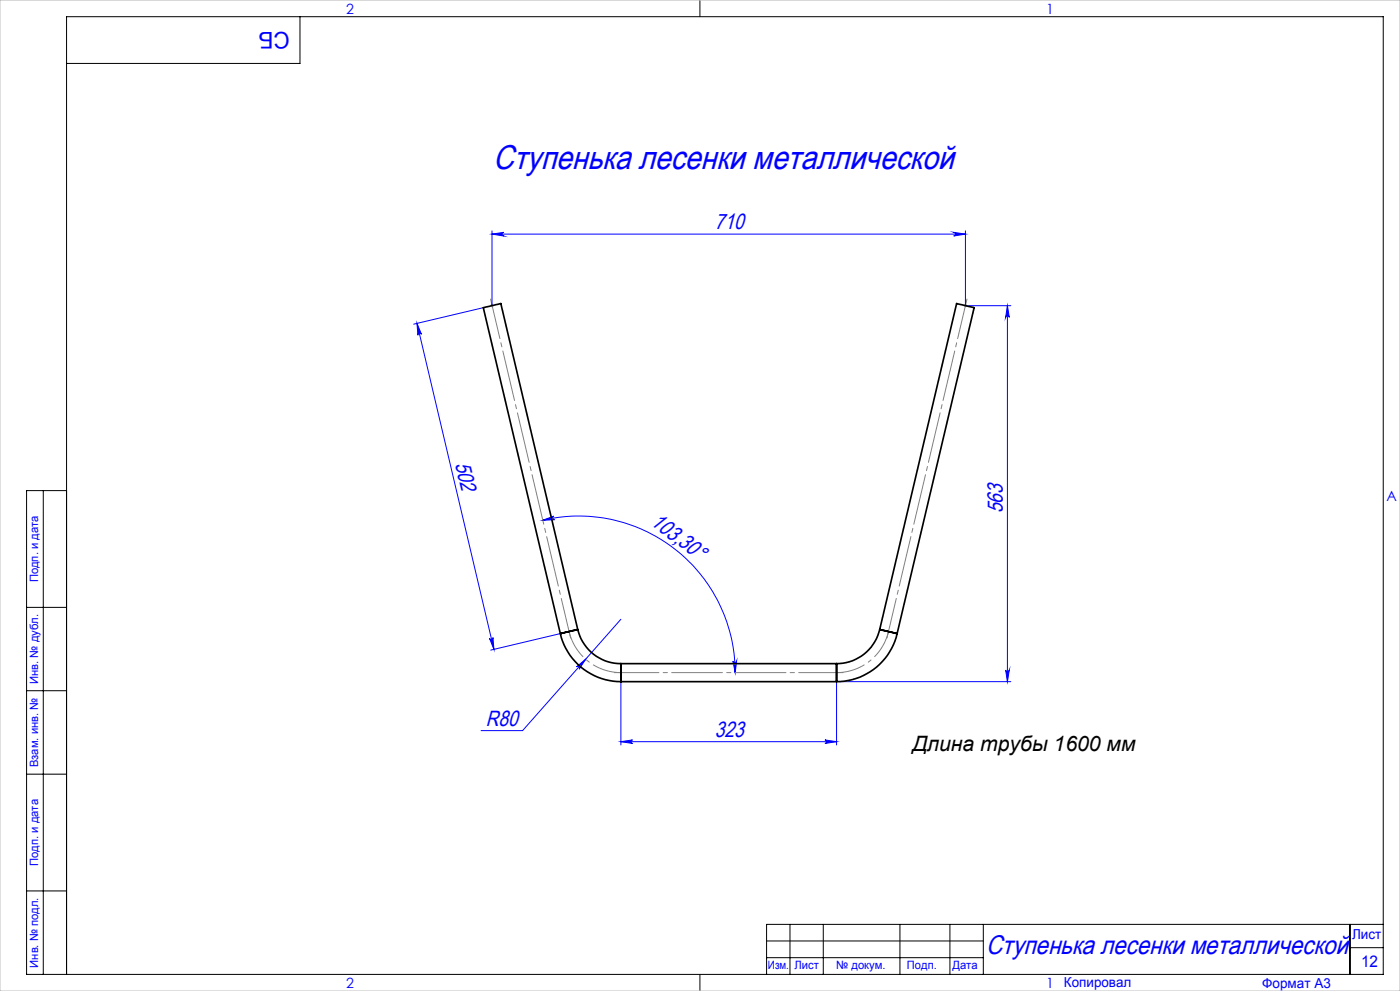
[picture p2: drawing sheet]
<svg xmlns="http://www.w3.org/2000/svg" width="420mm" height="297mm" viewBox="0 0 420 297" stroke-linecap="round" stroke-linejoin="round" font-family="sans-serif">
<path d="M170.7 189.3a16 16 0 0 0 15.6 12.3M251 201.6a16 16 0 0 0 15.5-12.3" fill="none" stroke="#808080" stroke-width=".3" stroke-dasharray="15.2 1.3 1.3 1.3" stroke-dashoffset="6.4" stroke-linecap="butt"/>
<path d="M0 0h420v297h-420zM147.1 91.6h1M147.2 91.2l.8 .8M147.6 91.1v1M148 91.2l-.8 .8M289.1 91.6h1M289.3 91.2l.7 .8M289.6 91.1v1M290 91.2l-.7 .8" fill="none" stroke="#c0c0c0" stroke-width=".3"/>
<g fill="none" stroke="#00f" stroke-width=".3">
<path d="M147.6 70.2l3.5-.6a.55 .55 0 0 0-.5 .6 .55 .55 0 0 0 .5 .5zM147.6 69.2v22.4M147.6 70.2h142M286.1 69.6l3.5 .6-3.5 .5a.55 .55 0 0 0 .5-.5 .55 .55 0 0 0-.5-.6zM289.6 69.2v22.4M125.1 96.9l1.3 3.3a.55 .55 0 0 0-.6-.4 .55 .55 0 0 0-.4 .7zM125.1 96.9l23.1 97.7M145 92.2l-20.9 5M289.6 91.6h13.6M302.2 91.6l.6 3.5a.55 .55 0 0 0-.6-.5 .55 .55 0 0 0-.5 .5zM302.2 91.6v112.7M162.8 155.9l3.4-1.2a.54 .54 0 0 0-.5 .6 .54 .54 0 0 0 .7 .4z"/>
<path d="M162.8 155.9a47 47 0 0 1 57.8 45.7M146.9 191.3a.53 .53 0 0 0 .6 .4 .53 .53 0 0 0 .4-.6l.3 3.5zM168.1 189.9l-20.9 4.9M173 199.8l2.7-2.2-2 3a.52 .52 0 0 0 0-.8 .52 .52 0 0 0-.7 0zM186.3 185.6l-29.5 33.4h-12.5M219.9 198.1a.55 .55 0 0 0 .5 .5 .55 .55 0 0 0 .6-.5l-.4 3.5zM186.3 204.3v19M301.7 200.8a.55 .55 0 0 0 .5 .5 .55 .55 0 0 0 .6-.5l-.6 3.5zM303.2 204.3h-52.2v19M186.3 222.3h64.7M186.3 222.3l3.5-.5a.53 .53 0 0 0-.5 .5 .53 .53 0 0 0 .5 .5zM247.5 221.8l3.5 .5-3.5 .5a.53 .53 0 0 0 .5-.5 .53 .53 0 0 0-.5-.5z"/>
</g>
<path d="M290.1 89.6l-24 101.6M171.2 191.2l-24-101.6" fill="none" stroke="#808080" stroke-width=".3" stroke-dasharray="15.2 1.3 1.3 1.3" stroke-dashoffset="3.1"/>
<path d="M253 201.6h-68.7" fill="none" stroke="#808080" stroke-width=".3" stroke-dasharray="15.2 1.3 1.3 1.3" stroke-dashoffset="1.9"/>
<g fill="none" stroke="#000" stroke-width=".3">
<path d="M90 5v14h-70M210 0v5M13 147v145M20 147h-12v145h407v-287h-395v287M8 182h12M8 207h12M8 232h12M8 267h12M237 277v15M247 277v15M270 277v15M285 277v15"/>
<path d="M295 277v15M405 277v15M415 277h-185v15M210 292v5M230 282h65M230 287h65M405 284h10"/>
</g>
<g fill="#00f">
<path d="M173 199.8l2.7-2.2-2 3a.52 .52 0 0 0 0-.8 .52 .52 0 0 0-.7 0z"/>
<path d="M147.6 70.2l3.5-.6a.55 .55 0 0 0-.5 .6 .55 .55 0 0 0 .5 .5zM286.1 69.6l3.5 .6-3.5 .5a.55 .55 0 0 0 .5-.5 .55 .55 0 0 0-.5-.6z"/>
<path d="M302.2 91.6l.6 3.5a.55 .55 0 0 0-.6-.5 .55 .55 0 0 0-.5 .5zM301.7 200.8a.55 .55 0 0 0 .5 .5 .55 .55 0 0 0 .6-.5l-.6 3.5z"/>
<path d="M219.9 198.1a.55 .55 0 0 0 .5 .5 .55 .55 0 0 0 .6-.5l-.4 3.5zM162.8 155.9l3.4-1.2a.54 .54 0 0 0-.5 .6 .54 .54 0 0 0 .7 .4z"/>
<path d="M125.1 96.9l1.3 3.3a.55 .55 0 0 0-.6-.4 .55 .55 0 0 0-.4 .7zM146.9 191.3a.53 .53 0 0 0 .6 .4 .53 .53 0 0 0 .4-.6l.3 3.5z"/>
<path d="M186.3 222.3l3.5-.5a.53 .53 0 0 0-.5 .5 .53 .53 0 0 0 .5 .5zM247.5 221.8l3.5 .5-3.5 .5a.53 .53 0 0 0 .5-.5 .53 .53 0 0 0-.5-.5z"/>
</g>
<path d="M168.1 189.9a18.6 18.6 0 0 0 18.2 14.4M173.3 188.7a13.3 13.3 0 0 0 13 10.2M173.3 188.7l-5.2 1.2M173.3 188.7l-23.1-97.7-1.5 .3-3.7 .9 23.1 97.7M186.3 198.9v5.4M186.3 198.9h64.7M251 198.9v5.4M263.9 188.7a13.3 13.3 0 0 1-12.9 10.2M263.9 188.7l5.2 1.2M263.9 188.7l23.1-97.7 1.6 .3 3.6 .9-23.1 97.7M269.1 189.9a18.6 18.6 0 0 1-18.1 14.4M186.3 204.3h64.7" fill="none" stroke="#000" stroke-width=".5"/>
<text font-size="10.2" fill="#00f" x="148" y="50.5">Ступенька лесенки металлической</text>
<text font-size="8" fill="#00f" x="295.9" y="285.9">Ступенька лесенки металлической</text>
<text font-size="6.9" fill="#00f" x="86.9" y="9.4" transform="rotate(-180 86.9 9.4)">СБ</text>
<g font-size="6.6" fill="#00f">
<text x="214.4" y="68.7">710</text>
<text x="136.5" y="138.9" transform="rotate(77 136.5 138.9)">502</text>
<text x="300.8" y="153.8" transform="rotate(-90 300.8 153.8)">563</text>
<text x="194.9" y="157.2" transform="rotate(36 194.9 157.2)">103,30°</text>
<text x="145.8" y="217.5">R80</text>
<text x="214.4" y="220.8">323</text>
</g>
<text font-size="6.3" x="273.7" y="225.1">Длина трубы 1600 мм</text>
<text font-size="4.8" fill="#00f" x="408.3" y="289.7">12</text>
<g font-size="4.2" fill="#00f">
<text x="103.8" y="4.2">2</text>
<text x="313.8" y="4.2">1</text>
<text x="415.9" y="150.2">A</text>
<text x="103.8" y="296.2">2</text>
<text x="313.8" y="296.2">1</text>
</g>
<g font-size="4.1" fill="#00f">
<text x="405.6" y="281.5">Лист</text>
<text x="319.2" y="295.9">Копировал</text>
<text x="378.7" y="296">Формат А3</text>
</g>
<g font-size="3.4" fill="#00f">
<text x="11.4" y="174.5" transform="rotate(-90 11.4 174.5)">Подп. и дата</text>
<text x="11.4" y="205" transform="rotate(-90 11.4 205)">Инв. № дубл.</text>
<text x="11.4" y="229.9" transform="rotate(-90 11.4 229.9)">Взам. инв. №</text>
<text x="11.4" y="259.5" transform="rotate(-90 11.4 259.5)">Подп. и дата</text>
<text x="11.4" y="290" transform="rotate(-90 11.4 290)">Инв. № подл.</text>
<text x="230.4" y="290.4">Изм.</text>
<text x="238.3" y="290.4">Лист</text>
<text x="250.9" y="290.4">№ докум.</text>
<text x="272.1" y="290.4">Подп.</text>
<text x="285.7" y="290.5">Дата</text>
</g>
</svg>
